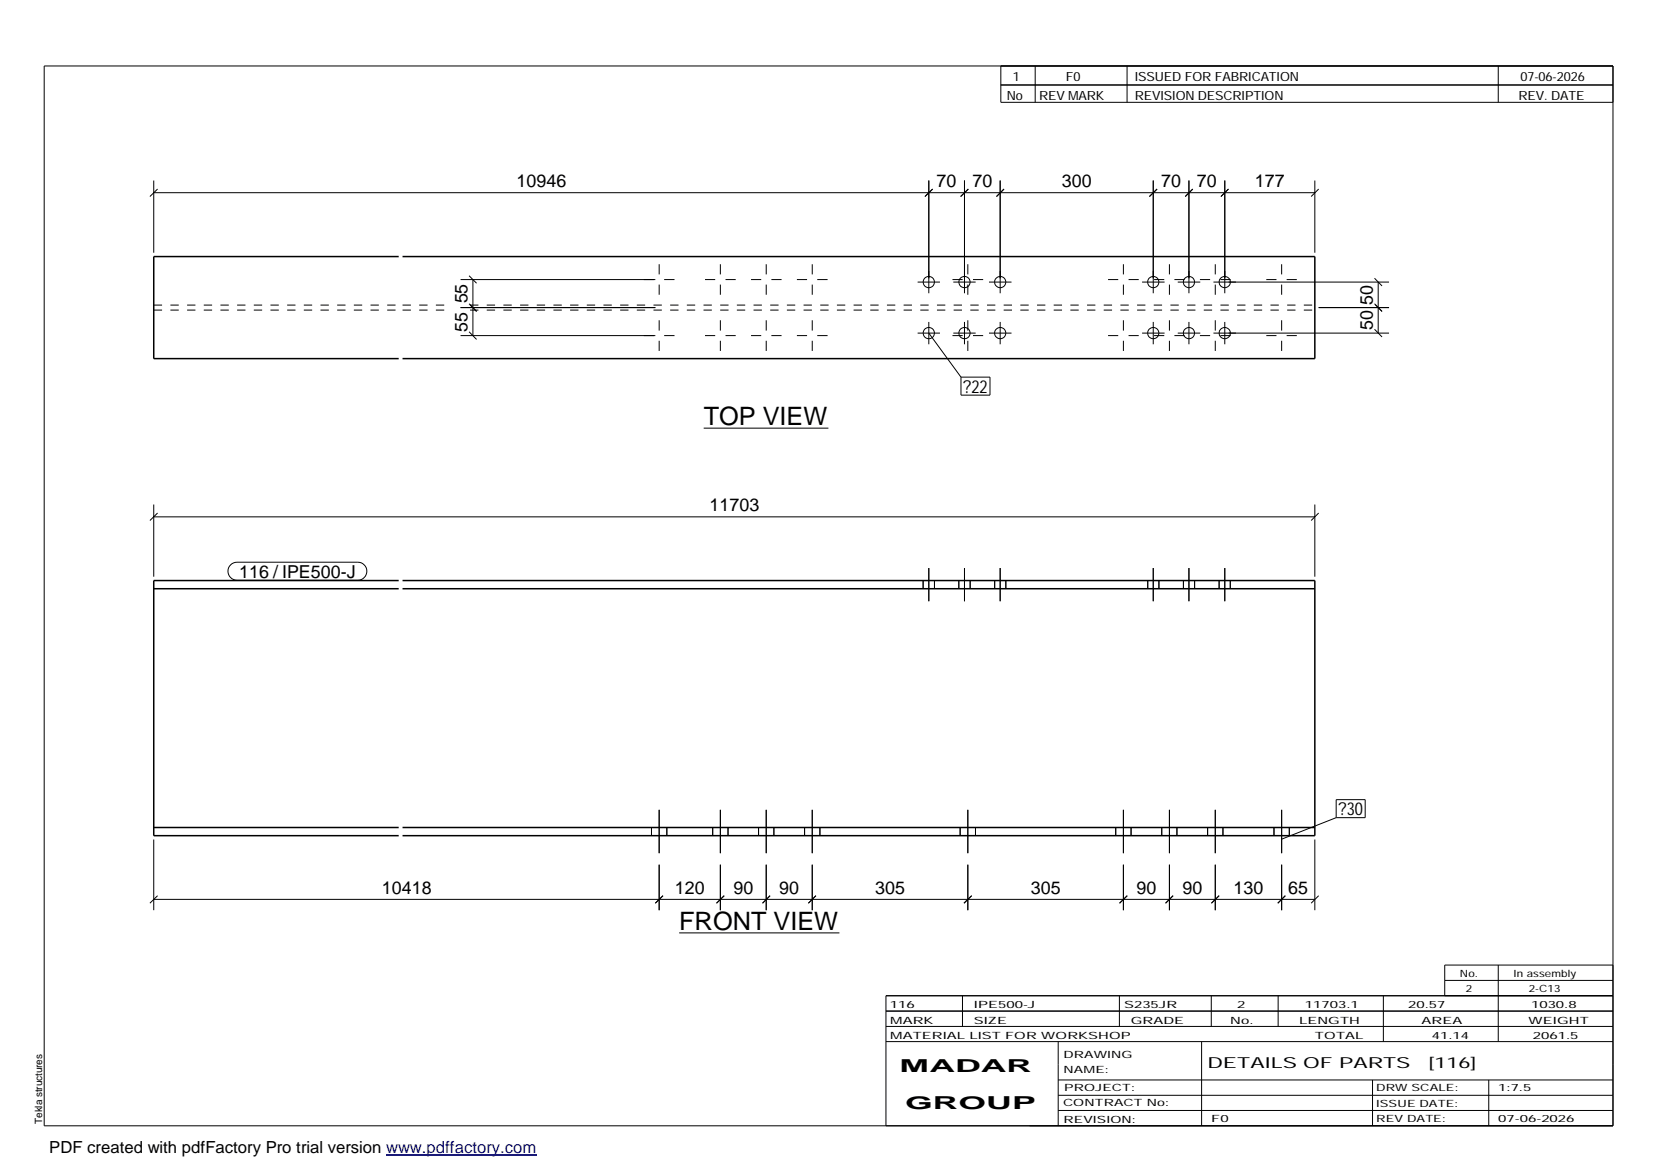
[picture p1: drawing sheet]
<svg xmlns="http://www.w3.org/2000/svg" width="420mm" height="297mm" viewBox="0 0 420 297" stroke-linecap="round" stroke-linejoin="round" font-family="sans-serif">
<g fill="none" stroke="#000" stroke-width=".25">
<path d="M11.2 16.7h398.3v269.1h-398.3zM254.1 16.7v9.3h155.4M262.8 16.7v9.3M286.1 16.7v9.3M380.4 16.7v9.3M254.1 21.6h155.4M39 45.8v18.4M39 48.9h294.8M40 48l-1.9 1.9M235.8 45.8v28.7M236.8 48l-2 1.9M244.9 45.8v28.7"/>
<path d="M245.8 48l-1.9 1.9M253.9 45.8v28.7M254.9 48l-1.9 1.9M292.8 45.8v28.7M293.8 48l-2 1.9M301.8 45.8v28.7M302.8 48l-1.9 1.9M310.9 45.8v28.7M311.9 48l-1.9 1.9M333.8 45.8v18.4M334.8 48l-1.9 1.9M116.9 71h49.5"/>
<path d="M116.9 78.1h49.5M119.1 77.1l1.9 2-1.7-1.7M119.1 70l1.9 1.9M120.1 71v14.2M167.3 67.1v2.6M167.3 72.2v2.6M168.6 71h2.6M179 71h2.6M182.9 67.1v2.6M182.9 72.2v2.6M184.2 71h2.6M190.7 71h2.6"/>
<path d="M194.5 67.1v2.6M194.5 72.2v2.6M195.8 71h2.6M202.3 71h2.6M206.2 67.1v2.6M206.2 72.2v2.6M207.5 71h2.6M233 71.6h5.6M241.8 71h2.6M242 71.6h5.7M245.7 67.1v2.6M245.7 72.2v2.6"/>
<path d="M247 71h2.6M251.1 71.6h5.7M281.3 71h2.6M285.2 67.1v2.6M285.2 72.2v2.6M286.5 71h2.6M289.9 71.6h5.8M293 71h2.6M296.9 67.1v2.6M296.9 72.2v2.6M298.2 71h2.5M299 71.6h5.7"/>
<path d="M304.6 71h2.6M308.1 71.6h44.5M308.5 67.1v2.6M308.5 72.2v2.6M309.8 71h2.6M321.5 71h2.6M325.4 67.1v2.6M325.4 72.2v2.6M326.6 71h2.6M334.8 78.1h17.8M349 77.1l1.9 2-1.7-1.7M349 70.6l1.9 2"/>
<path d="M349.9 71.6v13M116.9 85.2h49.5M119.1 84.2l1.9 2M167.3 81.3v2.6M167.3 86.5v2.6M168.6 85.2h2.6M179 85.2h2.6M182.9 81.3v2.6M182.9 86.5v2.6M184.2 85.2h2.6M190.7 85.2h2.6M194.5 81.3v2.6"/>
<path d="M194.5 86.5v2.6M195.8 85.2h2.6M202.3 85.2h2.6M206.2 81.3v2.6M206.2 86.5v2.6M207.5 85.2h2.6M233 84.6h5.6M235.8 81.7v5.7M235.8 84.6l8.2 11.1M241.8 85.2h2.6M242 84.6h5.7M244 95.7h7.3v4.6h-7.3z"/>
<path d="M244.9 81.7v5.7M245.7 81.3v2.6M245.7 86.5v2.6M247 85.2h2.6M251.1 84.6h5.7M253.9 81.7v5.7M281.3 85.2h2.6M285.2 81.3v2.6M285.2 86.5v2.6M286.5 85.2h2.6M289.9 84.6h5.8M292.8 81.7v5.7"/>
<path d="M293 85.2h2.6M296.9 81.3v2.6M296.9 86.5v2.6M298.2 85.2h2.5M299 84.6h5.7M301.8 81.7v5.7M304.6 85.2h2.6M308.1 84.6h44.5M308.5 81.3v2.6M308.5 86.5v2.6M309.8 85.2h2.6M310.9 81.7v5.7"/>
<path d="M321.5 85.2h2.6M325.4 81.3v2.6M325.4 86.5v2.6M326.6 85.2h2.6M349 83.6l1.9 1.9M178.6 108.7h31.7M39 131.2h294.8M39 128.1v18.3M40 130.2l-1.9 2M333.8 128.1v18.3M334.8 130.2l-1.9 2M58.5 143.4l.8-.5 .9-.2h30.6a2.29 2.29 0 0 1 2.3 2.3 2.29 2.29 0 0 1-2.3 2.3h-30.6a2.28 2.28 0 0 1-2.1-1.4 2.28 2.28 0 0 1 .4-2.5z"/>
<path d="M234.4 147.4v2.1M235.8 144.2v8.4M237.2 147.4v2.1M243.4 147.4v2.1M244.9 144.2v8.4M246.3 147.4v2.1M252.5 147.4v2.1M253.9 144.2v8.4M255.4 147.4v2.1M291.4 147.4v2.1M292.8 144.2v8.4M294.2 147.4v2.1"/>
<path d="M300.4 147.4v2.1M301.8 144.2v8.4M303.3 147.4v2.1M309.5 147.4v2.1M310.9 144.2v8.4M312.3 147.4v2.1M39 213.1v18M165.4 210.1v2.1M167.3 205.6v11M167.3 219.5v11.6M169.3 210.1v2.1M180.9 210.1v2.1"/>
<path d="M182.9 205.6v11M182.9 219.5v11.6M184.8 210.1v2.1M192.6 210.1v2.1M194.5 205.6v11M194.5 219.5v11.6M196.5 210.1v2.1M204.3 210.1v2.1M206.2 205.6v11M206.2 219.5v11.6M208.2 210.1v2.1M243.8 210.1v2.1"/>
<path d="M245.7 205.6v11M245.7 219.5v11.6M247.6 210.1v2.1M283.3 210.1v2.1M285.2 205.6v11M285.2 219.5v11.6M287.1 210.1v2.1M294.9 210.1v2.1M296.9 205.6v11M296.9 219.5v11.6M298.8 210.1v2.1M306.6 210.1v2.1"/>
<path d="M308.5 205.6v11M308.5 219.5v11.6M310.5 210.1v2.1M323.4 210.1v2.1M325.4 205.6v11M325.4 219.5v11.6M327.3 210.1v2.1M333.8 213.1v18M339.2 203h7.4v4.6h-7.4zM339.2 207.6l-13.8 5.4M39 228.3h294.8M40 227.4l-1.9 1.9"/>
<path d="M168.3 227.4l-1.9 1.9M172.4 236.8h40.7M183.9 227.4l-2 1.9M195.5 227.4l-1.9 1.9M207.1 227.4l-1.9 1.9M246.7 227.4l-2 1.9M286.2 227.4l-2 1.9M297.8 227.4l-1.9 1.9M309.5 227.4l-1.9 1.9M326.3 227.4l-1.9 1.9M334.8 227.4l-1.9 1.9M224.9 256.7h184.6"/>
<path d="M244.3 252.8v7.8M284.2 252.8v7.8M307.5 252.8v7.8M324.5 252.8v7.8M351.2 252.8v11.6M366.8 248.9h42.7M380.4 245v19.4M409.5 245h-42.7v7.8M409.5 252.8h-184.6v33M224.9 264.4h184.6M224.9 260.6h184.6M268.6 264.4v21.4"/>
<path d="M268.6 274.2h140.9M268.6 278.1h140.9M305.1 264.4v21.4M348.4 274.2v11.6M378 274.2v11.6M268.6 281.9h140.9"/>
<circle cx="235.8" cy="71.6" r="1.43"/>
<circle cx="244.8" cy="71.6" r="1.43"/>
<circle cx="253.9" cy="71.6" r="1.42"/>
<circle cx="292.8" cy="71.6" r="1.42"/>
<circle cx="301.9" cy="71.6" r="1.42"/>
<circle cx="310.9" cy="71.6" r="1.42"/>
<circle cx="235.8" cy="84.6" r="1.43"/>
<circle cx="244.8" cy="84.6" r="1.43"/>
<circle cx="253.9" cy="84.6" r="1.42"/>
<circle cx="292.8" cy="84.6" r="1.42"/>
<circle cx="301.9" cy="84.6" r="1.42"/>
<circle cx="310.9" cy="84.6" r="1.42"/>
</g>
<path d="M101.2 65.1h-62.2v25.9h62.2M102.2 65.1h231.6v25.9h-231.6M39 149.5h62.2M101.2 147.4h-62.2v64.8h62.2M102.2 147.4h231.6v64.8h-231.6M102.2 149.5h231.6M39 210.1h62.2M102.2 210.1h231.6" fill="none" stroke="#000" stroke-width=".38"/>
<path d="M39 78.7h62.2M39 77.5h62.2M102.2 78.7h12.4M102.2 77.5h12.4M119.3 78.7h214.5M119.3 77.5h214.5" fill="none" stroke="#000" stroke-width=".25" stroke-dasharray="2.1 2.1" stroke-linecap="butt"/>
<path d="M98 293.3h38.2" fill="none" stroke="#00f" stroke-width=".3"/>
<g font-size="6.4">
<text x="178.6" y="108">TOP VIEW</text>
<text x="172.4" y="236.1">FRONT VIEW</text>
</g>
<g font-size="4.5">
<text x="131.1" y="47.5">10946</text>
<text x="237.8" y="47.5">70</text>
<text x="246.9" y="47.5">70</text>
<text x="269.6" y="47.5">300</text>
<text x="294.8" y="47.5">70</text>
<text x="303.9" y="47.5">70</text>
<text x="318.6" y="47.5">177</text>
<text x="118.7" y="77" transform="rotate(-90 118.7 77)">55</text>
<text x="348.5" y="77.4" transform="rotate(-90 348.5 77.4)">50</text>
<text x="348.5" y="83.8" transform="rotate(-90 348.5 83.8)">50</text>
<text x="118.7" y="84.2" transform="rotate(-90 118.7 84.2)">55</text>
<text x="244.6" y="99.7">?22</text>
<text x="180.1" y="129.8">11703</text>
<text x="60.7" y="146.7">116 / IPE500-J</text>
<text x="339.8" y="207">?30</text>
<text x="96.9" y="226.9">10418</text>
<text x="171.3" y="226.9">120</text>
<text x="186.2" y="226.9">90</text>
<text x="197.8" y="226.9">90</text>
<text x="222.2" y="226.9">305</text>
<text x="261.7" y="226.9">305</text>
<text x="288.5" y="226.9">90</text>
<text x="300.2" y="226.9">90</text>
<text x="313.1" y="226.9">130</text>
<text x="327.1" y="226.9">65</text>
<text x="228.4" y="272.3">MADAR</text>
<text x="229.8" y="281.6">GROUP</text>
</g>
<text font-size="4.2" x="12.5" y="292.7">PDF created with pdfFactory Pro trial version www.pdffactory.com</text>
<g font-size="3.9">
<text x="306.5" y="271.3">DETAILS OF PARTS</text>
<text x="362.7" y="271.3">[116]</text>
</g>
<g font-size="3.2">
<text x="257.1" y="20.5">1</text>
<text x="270.6" y="20.5">F0</text>
<text x="288.1" y="20.5">ISSUED FOR FABRICATION</text>
<text x="386" y="20.5">07-06-2026</text>
<text x="255.6" y="25.5">No</text>
<text x="263.8" y="25.5">REV MARK</text>
<text x="288.1" y="25.5">REVISION DESCRIPTION</text>
<text x="385.5" y="25.5">REV. DATE</text>
</g>
<g font-size="2.5">
<text x="370.6" y="247.9">No.</text>
<text x="372.1" y="251.8">2</text>
<text x="384.3" y="247.9">In assembly</text>
<text x="388.1" y="251.8">2-C13</text>
<text x="225.9" y="255.9">116</text>
<text x="247.3" y="255.9">IPE500-J</text>
<text x="285.4" y="255.9">S235JR</text>
<text x="314.1" y="255.9">2</text>
<text x="331.3" y="255.9">11703.1</text>
<text x="357.5" y="255.9">20.57</text>
<text x="388.7" y="255.9">1030.8</text>
<text x="226" y="263.7">MATERIAL LIST FOR WORKSHOP</text>
<text x="226" y="259.9">MARK</text>
<text x="247.2" y="259.9">SIZE</text>
<text x="287.1" y="259.9">GRADE</text>
<text x="312.3" y="259.9">No.</text>
<text x="329.8" y="259.9">LENGTH</text>
<text x="333.8" y="263.7">TOTAL</text>
<text x="360.9" y="259.9">AREA</text>
<text x="363.5" y="263.7">41.14</text>
<text x="388.1" y="259.9">WEIGHT</text>
<text x="389.2" y="263.7">2061.5</text>
<text x="270" y="268.5">DRAWING</text>
<text x="270" y="272.5">NAME:</text>
<text x="269.9" y="280.9">CONTRACT No:</text>
<text x="270.2" y="277">PROJECT:</text>
<text x="349.4" y="277.1">DRW SCALE:</text>
<text x="349.4" y="281">ISSUE DATE:</text>
<text x="380.4" y="277.1">1:7.5</text>
<text x="10.7" y="285.4" transform="rotate(-90 10.7 285.4)">Tekla structures</text>
<text x="270" y="285">REVISION:</text>
<text x="307.5" y="284.8">F0</text>
<text x="349.4" y="284.8">REV DATE:</text>
<text x="380.4" y="284.8">07-06-2026</text>
</g>
</svg>
